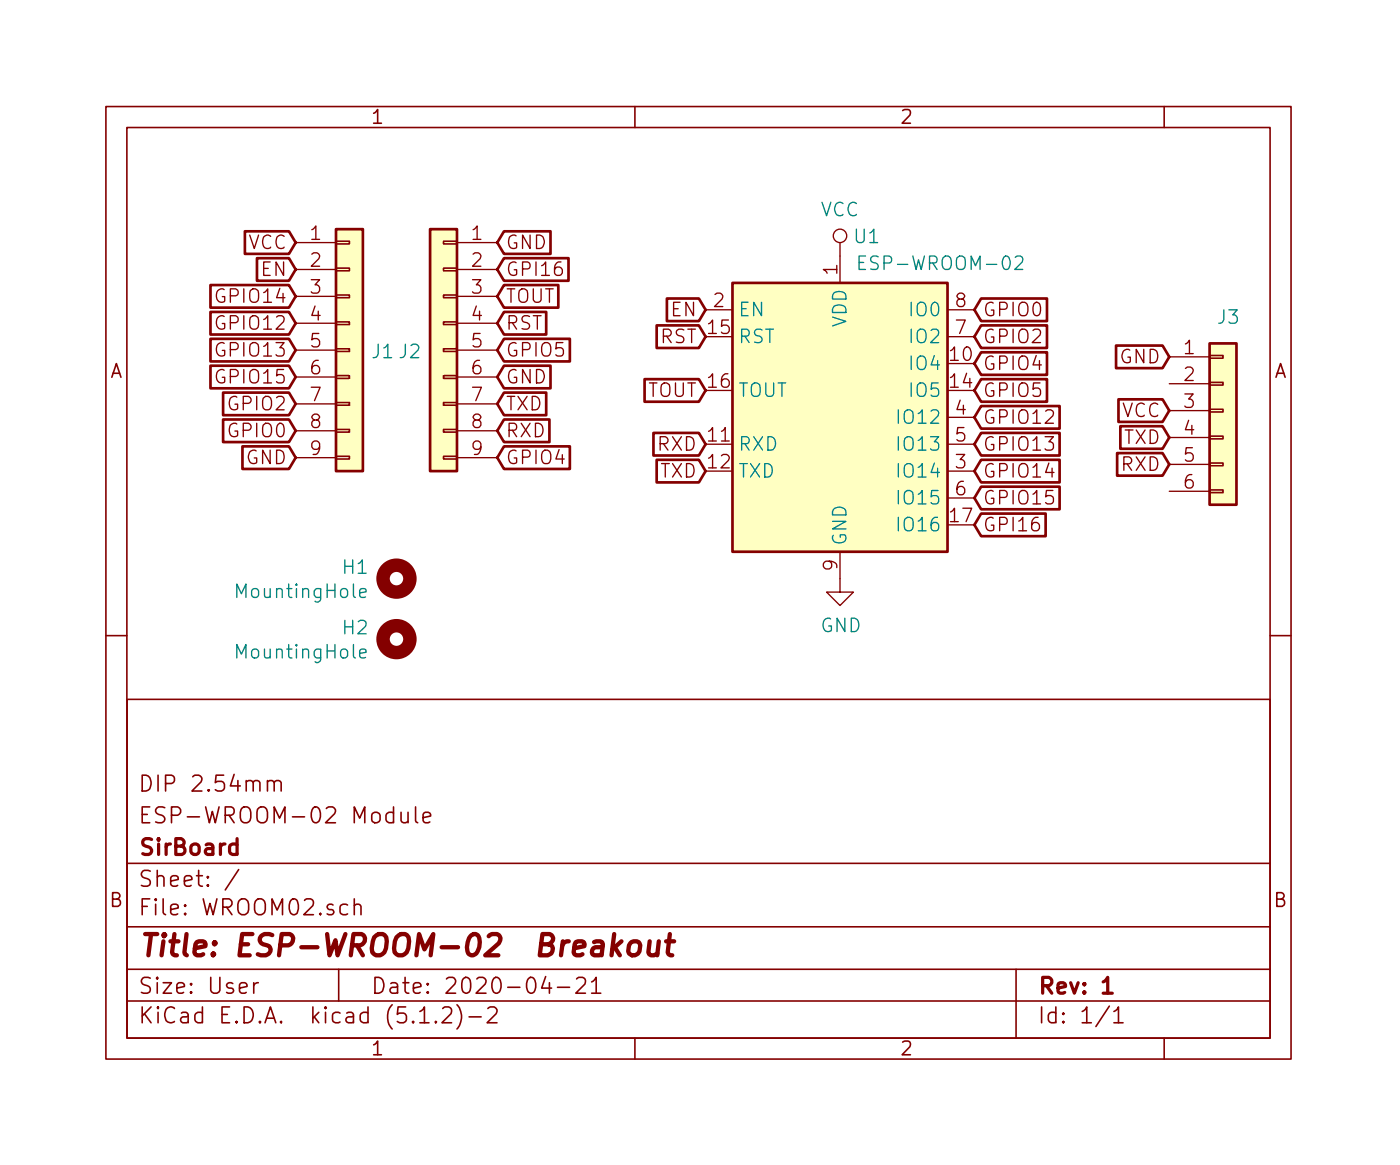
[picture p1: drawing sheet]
<svg xmlns="http://www.w3.org/2000/svg" width="132mm" height="110mm" viewBox="0 0 132 110" stroke-linecap="round" stroke-linejoin="round" font-family="sans-serif">
<g fill="none" stroke="#840000" stroke-width=".15">
<path d="M10 10.1h112v90h-112zM12 12h108v86.1h-108zM60 10.1v1.9M110 10.1v1.9M31.7 38h1.3v.3h-1.3zM31.7 35.5h1.3v.2h-1.3zM31.7 33h1.3v.2h-1.3zM31.7 30.4h1.3v.3h-1.3zM31.7 27.9h1.3v.2h-1.3zM31.7 25.3h1.3v.3h-1.3zM31.7 22.8h1.3v.2h-1.3zM41.9 38h1.3v.3h-1.3z"/>
<path d="M41.9 35.5h1.3v.2h-1.3zM41.9 33h1.3v.2h-1.3zM41.9 30.4h1.3v.3h-1.3zM41.9 27.9h1.3v.2h-1.3zM41.9 25.3h1.3v.3h-1.3zM41.9 22.8h1.3v.2h-1.3zM114.3 38.7h1.3v.2h-1.3zM114.3 36.1h1.3v.3h-1.3zM114.3 33.6h1.3v.2h-1.3zM31.7 43.1h1.3v.3h-1.3zM31.7 40.6h1.3v.2h-1.3zM41.9 43.1h1.3v.3h-1.3z"/>
<path d="M41.9 40.6h1.3v.2h-1.3zM114.3 46.3h1.3v.2h-1.3zM114.3 43.7h1.3v.3h-1.3zM114.3 41.2h1.3v.3h-1.3zM10 60.1h2M12 66.1h108v32h-108zM25.3 73.9a.38 .38 0 0 1 .6 0v.8M25.3 73.7v1M25.9 73.9a.36 .36 0 0 1 .3-.2 .36 .36 0 0 1 .4 .2v.8M37.9 76.7v.8a.39 .39 0 0 0 .7 .1M38.6 76.7v1M39.3 76.2v1.3l.2 .2"/>
<path d="M40 77.2l.7-.1-.1-.3-.4-.1-.2 .2v.6l.1 .2h.1h.4M120 60.1h2M12 94.6h108M12 91.6h108M12 87.6h108M12 81.6h108M22.6 82.2l-1.3 1.9M24 92.8v1M24.4 92.8l-.3 .1-.1 .2M32 91.6v3M32.8 85.5a.53 .53 0 0 0-.6 .1v.7a.53 .53 0 0 0 .6 0M33.5 85.6a.38 .38 0 0 1 .6 0v.8"/>
<path d="M33.5 84.9v1.5M39.7 96.6h.8M41.2 96.5v.1h-.1l.1-.1v.1M41.8 95.3l.2-.2h.4a.41 .41 0 0 1 .2 .7l-.8 .8h.9M43.2 94.9a1.71 1.71 0 0 1 0 2.3M44.3 96.1h1.2M46.1 95.3l.2-.2 .5 .1a.37 .37 0 0 1 .1 .6l-.9 .8h1M51.6 92.3l-.4 1.1h.9M51.9 92.8v1M52.7 93.3h1.1M54.5 92.5l.2-.2h.3a.41 .41 0 0 1 .3 .7l-.9 .8h.9M55.9 92.8l.4-.5v1.5"/>
<path d="M55.9 93.8h.9M60 98.1v2M96 91.6v6.5M104.8 95.1l-1.2 1.9M105.3 95.6l.3-.2 .1-.3v1.5M105.3 96.6h.8M110 98.1v2"/>
</g>
<path d="M104.2 92.8l.5-.5v1.5M104.2 93.8h.9" fill="none" stroke="#840000" stroke-width=".3"/>
<path d="M58 88.2l-.2 2.1M58.1 89.5l.5 .8M58.7 88.9l-.8 .8M59.6 89.1a.53 .53 0 0 1 .5-.2 .53 .53 0 0 1 .4 .4l-.1 .6a.56 .56 0 0 1-.5 .4 .56 .56 0 0 1-.5-.4v-.6zM61.4 88.9l-.1 1.1v.2a.6 .6 0 0 0 .8-.1M62.3 88.9l-.2 1.4M62.9 88.9h.8M63.3 88.2l-.2 1.8 .1 .2 .3 .1" fill="none" stroke="#840000" stroke-width=".41"/>
<g fill="none" stroke="#840000" stroke-width="1.3">
<circle cx="37.5" cy="54.7" r="1.27"/>
<circle cx="37.5" cy="60.4" r="1.27"/>
</g>
<path d="M81.2 24.8h.4M81.8 24.2h-.6v1.3h.6M95.9 24.3l.2-.1h.3l.2 .1v.2v.2l-.7 .8h.7M34 56l.6-.1-.1-.2-.3-.1-.2 .2 .1 .6h.4M34 61.7l.6-.1-.1-.2-.3-.1-.2 .2 .1 .6h.4" fill="none" stroke="#008484" stroke-width=".13"/>
<g fill="none" stroke="#840000" stroke-width=".25">
<path d="M19.9 29.5h7.4l.6 1-.6 1.1h-7.4zM19.9 32h7.4l.6 1.1-.6 1h-7.4zM19.9 26.9h7.4l.6 1.1-.6 1.1h-7.4zM19.9 34.6h7.4l.6 1-.6 1.1h-7.4zM21.1 39.6h6.2l.6 1.1-.6 1.1h-6.2zM21.1 37.1h6.2l.6 1.1-.6 1h-6.2zM23.1 21.9h4.2l.6 1-.6 1.1h-4.2zM24.3 24.4h3l.6 1.1-.6 1h-3zM31.7 21.6h2.6v22.9h-2.6zM40.6 21.6h2.6v22.9h-2.6zM47.6 29.5h4v2.1h-4l-.6-1.1zM47.6 26.9h5.2v2.2h-5.2l-.6-1.1z"/>
<path d="M47.6 37.1h4v2.1h-4l-.6-1zM47.6 39.6h4.3v2.2h-4.3l-.6-1.1zM47.6 32h6.2v2.1h-6.2l-.6-1zM47.6 24.4h6.1v2.1h-6.1l-.6-1zM47.6 34.6h4.4v2.1h-4.4l-.6-1.1zM47.6 21.9h4.4v2.1h-4.4l-.6-1.1zM60.9 35.8h5.1l.7 1.1-.7 1.1h-5.1zM62.1 30.7h3.9l.7 1.1-.7 1.1h-3.9zM63 28.2h3l.7 1.1-.7 1h-3zM69.2 26.7h20.3v25.4h-20.3zM92.7 28.2h6.2v2.1h-6.2l-.6-1zM92.7 30.7h6.2v2.2h-6.2l-.6-1.1z"/>
<path d="M92.7 33.3h6.2v2.1h-6.2l-.6-1.1zM92.7 35.8h6.2v2.2h-6.2l-.6-1.1zM92.7 38.4h7.4v2.1h-7.4l-.6-1.1zM105.5 32.6h4.4l.6 1.1-.6 1.1h-4.4zM105.7 37.7h4.2l.6 1.1-.6 1.1h-4.2zM114.3 32.4h2.5v15.3h-2.5zM22.9 42.2h4.4l.6 1-.6 1.1h-4.4zM47.6 42.2h6.2v2.1h-6.2l-.6-1.1zM61.7 40.9h4.3l.7 1.1-.7 1h-4.3zM62.1 43.4h3.9l.7 1.1-.7 1.1h-3.9zM92.7 40.9h7.4v2.1h-7.4l-.6-1zM92.7 43.4h7.4v2.2h-7.4l-.6-1.1z"/>
<path d="M92.7 46h7.4v2.1h-7.4l-.6-1.1zM92.7 48.5h6.1v2.2h-6.1l-.6-1.1zM105.6 42.8h4.3l.6 1.1-.6 1h-4.3zM105.9 40.3h4l.6 1-.6 1.1h-4z"/>
</g>
<g fill="none" stroke="#840000" stroke-width=".13">
<path d="M27.9 22.9h3.8M27.9 25.5h3.8M27.9 28h3.8M27.9 30.5h3.8M27.9 33.1h3.8M27.9 35.6h3.8M27.9 38.2h3.8M43.2 22.9h3.8M43.2 25.5h3.8M43.2 28h3.8M43.2 30.5h3.8M43.2 33.1h3.8"/>
<path d="M43.2 35.6h3.8M43.2 38.2h3.8M66.7 29.3h2.5M79.4 22.9v3.8M89.5 29.3h2.6M89.5 39.4h2.6M89.5 31.8h2.6M110.5 33.7h3.8M110.5 36.3h3.8M110.5 38.8h3.8M27.9 40.7h3.8M27.9 43.2h3.8"/>
<path d="M43.2 40.7h3.8M43.2 43.2h3.8M79.4 52.1v3.8h1.2l-1.2 1.3-1.3-1.3h1.3M89.5 44.5h2.6M89.5 42h2.6M89.5 47h2.6M110.5 41.3h3.8M110.5 43.9h3.8M110.5 46.4h3.8"/>
<circle cx="79.4" cy="22.3" r=".63"/>
</g>
<g fill="#ffffc2" stroke="#ffffc2" stroke-width=".09">
<path d="M114.3 32.4h2.5v15.3h-2.5z"/>
<path d="M69.2 26.7h20.3v25.4h-20.3z"/>
<path d="M31.7 21.6h2.6v22.9h-2.6z"/>
<path d="M40.6 21.6h2.6v22.9h-2.6z"/>
</g>
<text font-size="2.8" fill="#840000" x="13" y="90.4">Title: ESP-WROOM-02 Breakout</text>
<g font-size="2.1" fill="#840000">
<text x="13" y="77.8">ESP-WROOM-02 Module</text>
<text x="13" y="74.8">DIP 2.54mm</text>
<text x="13" y="83.8">Sheet: /</text>
<text x="13" y="80.8">SirBoard</text>
<text x="13" y="86.5">File: WROOM02.sch</text>
<text x="13" y="93.9">Size: User</text>
<text x="35" y="93.9">Date: 2020-04-21</text>
<text x="98" y="93.9">Rev: 1</text>
<text x="13" y="96.7">KiCad E.D.A. kicad (5.1.2)-2</text>
<text x="98" y="96.7">Id: 1/1</text>
</g>
<g font-size="1.8" fill="#840000">
<text x="35" y="11.7">1</text>
<text x="85" y="11.7">2</text>
<text x="23.4" y="23.6">VCC</text>
<text x="29.4" y="22.7">1</text>
<text x="44.6" y="22.7">1</text>
<text x="47.8" y="23.6">GND</text>
<text x="20.8" y="28.6">GPIO14</text>
<text x="24.7" y="26.1">EN</text>
<text x="29.4" y="25.2">2</text>
<text x="29.4" y="27.8">3</text>
<text x="44.6" y="25.2">2</text>
<text x="44.6" y="27.8">3</text>
<text x="47.8" y="28.6">TOUT</text>
<text x="47.8" y="26.1">GPI16</text>
<text x="63.4" y="29.9">EN</text>
<text x="67.5" y="29">2</text>
<text x="79.1" y="25.9" transform="rotate(-90 79.1 25.9)">1</text>
<text x="90.3" y="29">8</text>
<text x="92.8" y="29.9">GPIO0</text>
<text x="10.4" y="35.7">A</text>
<text x="20.8" y="31.2">GPIO12</text>
<text x="20.8" y="33.7">GPIO13</text>
<text x="29.4" y="30.3">4</text>
<text x="29.4" y="32.9">5</text>
<text x="29.4" y="35.4">6</text>
<text x="44.6" y="30.3">4</text>
<text x="44.6" y="32.9">5</text>
<text x="44.6" y="35.4">6</text>
<text x="47.8" y="31.2">RST</text>
<text x="47.8" y="33.7">GPIO5</text>
<text x="62.4" y="32.4">RST</text>
<text x="67" y="31.6">15</text>
<text x="89.8" y="34.1">10</text>
<text x="90.3" y="31.6">7</text>
<text x="92.8" y="32.4">GPIO2</text>
<text x="92.8" y="35">GPIO4</text>
<text x="105.8" y="34.3">GND</text>
<text x="111.9" y="33.5">1</text>
<text x="120.4" y="35.7">A</text>
<text x="20.8" y="36.3">GPIO15</text>
<text x="21.8" y="41.3">GPIO0</text>
<text x="21.8" y="38.8">GPIO2</text>
<text x="29.4" y="37.9">7</text>
<text x="29.4" y="40.5">8</text>
<text x="44.6" y="37.9">7</text>
<text x="44.6" y="40.5">8</text>
<text x="47.8" y="38.8">TXD</text>
<text x="47.8" y="41.3">RXD</text>
<text x="47.8" y="36.3">GND</text>
<text x="61.1" y="37.5">TOUT</text>
<text x="67" y="41.7">11</text>
<text x="67" y="36.7">16</text>
<text x="89.8" y="36.7">14</text>
<text x="90.3" y="39.2">4</text>
<text x="90.3" y="41.7">5</text>
<text x="92.8" y="37.5">GPIO5</text>
<text x="92.8" y="40.1">GPIO12</text>
<text x="106" y="39.4">VCC</text>
<text x="106.2" y="42">TXD</text>
<text x="111.9" y="36">2</text>
<text x="111.9" y="38.6">3</text>
<text x="111.9" y="41.1">4</text>
<text x="23.2" y="43.9">GND</text>
<text x="29.4" y="43">9</text>
<text x="44.6" y="43">9</text>
<text x="47.8" y="43.9">GPIO4</text>
<text x="62.2" y="42.6">RXD</text>
<text x="62.4" y="45.1">TXD</text>
<text x="67" y="44.3">12</text>
<text x="90.3" y="44.3">3</text>
<text x="90.3" y="46.8">6</text>
<text x="92.8" y="42.6">GPIO13</text>
<text x="92.8" y="45.1">GPIO14</text>
<text x="92.8" y="47.7">GPIO15</text>
<text x="106" y="44.5">RXD</text>
<text x="111.9" y="43.6">5</text>
<text x="111.9" y="46.2">6</text>
<text x="79.1" y="53.9" transform="rotate(-90 79.1 53.9)">9</text>
<text x="89.8" y="49.4">17</text>
<text x="92.8" y="50.2">GPI16</text>
<text x="10.4" y="85.7">B</text>
<text x="120.4" y="85.7">B</text>
<text x="35" y="99.7">1</text>
<text x="85" y="99.7">2</text>
</g>
<g font-size="1.8" fill="#008484">
<text x="77.5" y="20.5">VCC</text>
<text x="80.8" y="23">U1</text>
<text x="69.7" y="29.9">EN</text>
<text x="82" y="25.5">ESP-WROOM-02</text>
<text x="86.2" y="29.9">IO0</text>
<text x="35.2" y="33.9">J1 J2</text>
<text x="69.7" y="32.4">RST</text>
<text x="80" y="31" transform="rotate(-90 80 31)">VDD</text>
<text x="86.2" y="35">IO4</text>
<text x="86.2" y="32.4">IO2</text>
<text x="115.1" y="30.6">J3</text>
<text x="69.7" y="37.5">TOUT</text>
<text x="85.2" y="40.1">IO12</text>
<text x="86.2" y="37.5">IO5</text>
<text x="69.7" y="42.6">RXD</text>
<text x="69.7" y="45.1">TXD</text>
<text x="85.2" y="45.1">IO14</text>
<text x="85.2" y="42.6">IO13</text>
<text x="85.2" y="47.7">IO15</text>
<text x="80" y="51.6" transform="rotate(-90 80 51.6)">GND</text>
<text x="85.2" y="50.2">IO16</text>
<text x="22.6" y="56.5">MountingHole</text>
<text x="32.5" y="54.2">H1</text>
<text x="32.5" y="60">H2</text>
<text x="77.5" y="59.7">GND</text>
<text x="22.6" y="62.2">MountingHole</text>
</g>
</svg>
